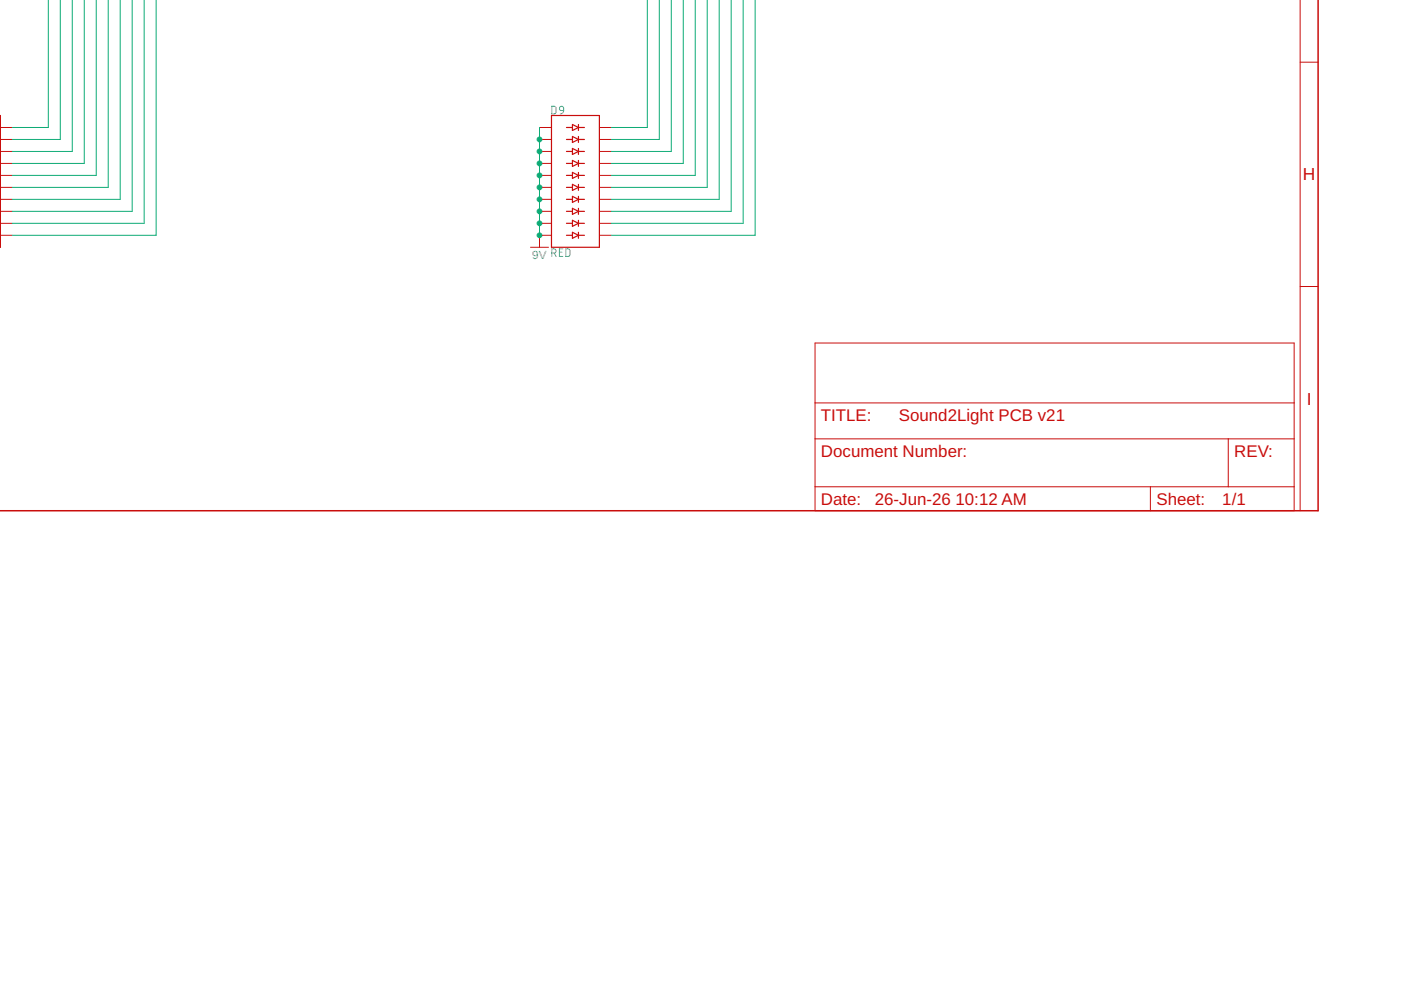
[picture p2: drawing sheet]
<svg xmlns="http://www.w3.org/2000/svg" width="297mm" height="210mm" viewBox="0 0 297 210" stroke-linecap="round" stroke-linejoin="round" font-family="sans-serif">
<path d="M117 22.5l.6 .1 .3 .2v.9l-.3 .4-.6 .1zM118.7 22.7l.4-.2 .3 .2 .1 .7-.8-.1-.1-.3zM119.5 23.4l-.1 .5-.6 .3M117 53.7h.5a.46 .46 0 0 0 .4-.5 .46 .46 0 0 0-.4-.5h-.5v1.7M117.5 53.7l.4 .7M118.6 53.5h.5M119.3 52.7h-.7v1.7h.7M120 52.7l.6 .1 .2 .2 .1 .9-.3 .4-.6 .1z" fill="none" stroke="#808080" stroke-width=".21"/>
<g fill="none" stroke="#c90d0c" stroke-width=".25">
<path d="M-.1 24.5h.2v27.9h-.1M116.9 24.5h10.2v27.9h-10.2zM120.1 27h1.3M120.1 29.6h1.3M120.1 32.1h1.3M120.1 34.6h1.3M120.1 37.2h1.3M120.1 39.7h1.3M121.4 34l1.2 .6-1.2 .7zM121.4 26.4l1.2 .6-1.2 .7zM121.4 28.9l1.2 .7-1.2 .6zM121.4 31.5l1.2 .6-1.2 .6z"/>
<path d="M121.4 36.6l1.2 .6-1.2 .6zM121.4 39.1l1.2 .6-1.2 .7zM122.6 26.4v1.3M122.6 28.9v1.3M122.6 31.5v1.2M122.6 34v1.3M122.6 36.6v1.2M122.6 39.1v1.3M122.6 27h1.3M122.6 29.6h1.3M122.6 32.1h1.3M122.6 34.6h1.3"/>
<path d="M122.6 37.2h1.3M122.6 39.7h1.3M120.1 49.9h1.3M120.1 47.3h1.3M120.1 42.3h1.3M120.1 44.8h1.3M121.4 41.6l1.2 .7-1.2 .6zM121.4 44.2l1.2 .6-1.2 .6zM121.4 46.7l1.2 .6-1.2 .7zM121.4 49.3l1.2 .6-1.2 .6zM122.6 41.6v1.3M122.6 44.2v1.2"/>
<path d="M122.6 46.7v1.3M122.6 49.3v1.2M122.6 49.9h1.3M122.6 47.3h1.3M122.6 42.3h1.3M122.6 44.8h1.3"/>
</g>
<g fill="none" stroke="#c90d0c" stroke-width=".21">
<path d="M275.7 0v108.3M275.7 13.2h3.8M.1 27h2.5M.1 29.6h2.5M.1 32.1h2.5M.1 34.6h2.5M.1 37.2h2.5M.1 39.7h2.5M114.4 27h2.5M114.4 29.6h2.5M114.4 32.1h2.5M114.4 34.6h2.5"/>
<path d="M114.4 37.2h2.5M114.4 39.7h2.5M127.1 27h2.5M127.1 29.6h2.5M127.1 32.1h2.5M127.1 34.6h2.5M127.1 37.2h2.5M127.1 39.7h2.5M.1 42.3h2.5M.1 44.8h2.5M.1 47.3h2.5M.1 49.9h2.5"/>
<path d="M112.5 52.4h3.8M114.4 42.3h2.5M114.4 44.8h2.5M114.4 47.3h2.5M116.9 49.9h-2.5v2.5M127.1 42.3h2.5M127.1 44.8h2.5M127.1 47.3h2.5M127.1 49.9h2.5M172.8 72.7h101.6v35.6h-101.6zM275.7 60.7h3.8M172.8 93h101.6"/>
<path d="M172.8 85.4h101.6M260.4 93v10.2M172.8 103.2h101.6M243.9 103.2v5.1"/>
</g>
<path d="M279.5 0v108.3h-279.6" fill="none" stroke="#c90d0c" stroke-width=".32"/>
<g fill="none" stroke="#0dab76" stroke-width=".21">
<path d="M10.2 -.1v27.1h-7.6M12.8 -.1v29.7h-10.2M15.3 0v32.1h-12.7M17.9 0v34.6h-15.3M20.4 0v37.2h-17.8M22.9 0v39.7h-20.3M25.5 0v42.3h-22.9M28 0v44.8h-25.4M30.6 0v47.3h-28M33.1 0v49.9h-30.5M137.2 -.1v27.1h-7.6M139.8 -.1v29.7h-10.2"/>
<path d="M142.3 0v32.1h-12.7M144.9 0v34.6h-15.3M147.4 0v37.2h-17.8M149.9 0v39.7h-20.3M152.5 0v42.3h-22.9M155 0v44.8h-25.4M157.6 0v47.3h-28M160.1 0v49.9h-30.5M114.4 27v22.9"/>
</g>
<g fill="#0dab76" stroke="#0dab76" stroke-width=".21">
<circle cx="114.4" cy="47.3" r=".51"/>
<circle cx="114.4" cy="44.8" r=".51"/>
<circle cx="114.4" cy="42.3" r=".51"/>
<circle cx="114.4" cy="39.7" r=".51"/>
<circle cx="114.4" cy="37.2" r=".51"/>
<circle cx="114.4" cy="34.6" r=".51"/>
<circle cx="114.4" cy="32.1" r=".51"/>
<circle cx="114.4" cy="29.6" r=".51"/>
<circle cx="114.4" cy="49.9" r=".51"/>
</g>
<g font-size="3.7" fill="#c90d0c">
<text x="276.2" y="38.3">H</text>
<text x="277.1" y="85.8">I</text>
</g>
<g font-size="3.6" fill="#c90d0c">
<text x="174.1" y="89.2">TITLE:</text>
<text x="190.6" y="89.2">Sound2Light PCB v21</text>
<text x="174.1" y="96.9">Document Number:</text>
<text x="261.7" y="96.9">REV:</text>
<text x="174.1" y="107">Date:</text>
<text x="185.5" y="107">26-Jun-26</text>
<text x="202.6" y="107">10:12 AM</text>
<text x="245.2" y="107">Sheet:</text>
<text x="259.1" y="107">1/1</text>
</g>
<text font-size="2.5" fill="#808080" x="112.8" y="55">9V</text>
</svg>
